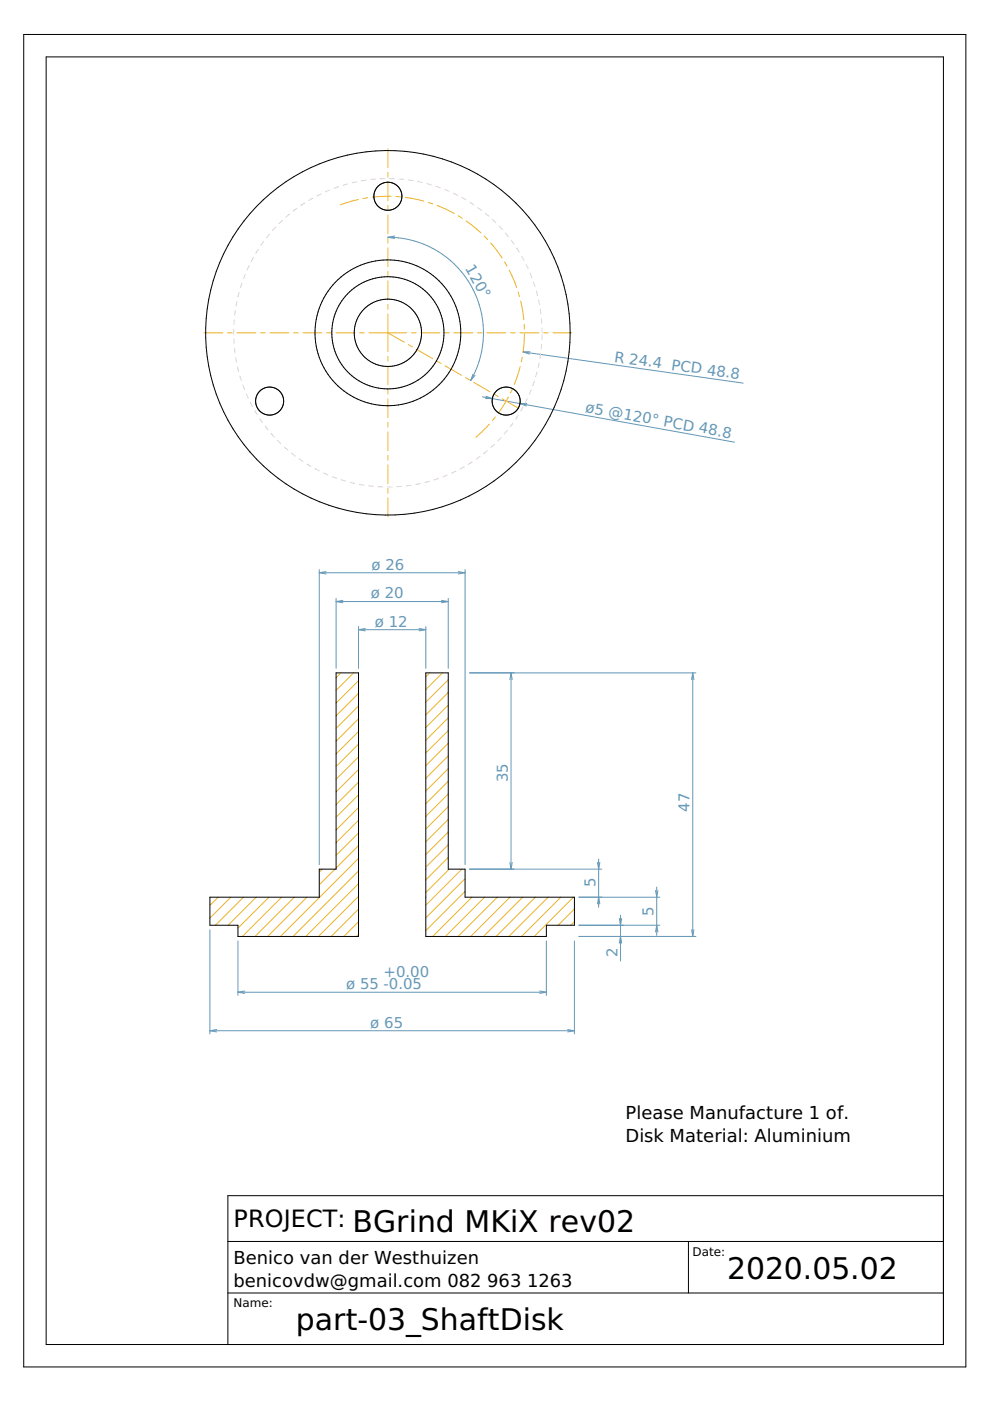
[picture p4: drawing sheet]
<svg xmlns="http://www.w3.org/2000/svg" width="210mm" height="297mm" viewBox="0 0 210 297" stroke-linecap="round" stroke-linejoin="round" font-family="sans-serif">
<g fill="none" stroke="#6498b8" stroke-width=".21">
<path d="M82.2 50.3a20.3 20.3 0 0 1 17.6 30.4M82.2 50.3l1.5 .3M83.7 50l-1.5 .3M100.3 79.3l-.5 1.4M100.7 79.6l-.9 1.1M110.9 74.6l46.7 6.6M110.9 74.6l1.4 .5M112.4 74.6h-1.5M102.3 84.1l7.9 1.5M103 84l1.4 .5h-1.5M110.2 85.6l45.5 8.1M110.2 85.6h1.5"/>
<path d="M110.2 85.6l1.4 .5M67.7 120.8v62.5M67.7 121.4h30.9M67.7 121.4l1.4 .3M69.1 121.2l-1.4 .2M71.3 126.9v14.8M71.3 127.5h23.7M71.3 127.5l1.4 .3M72.7 127.3l-1.4 .2M76 132.8v8.9M76 133.5h14.3M76 133.5l1.4 .3"/>
<path d="M77.4 133.3l-1.4 .2M88.9 133.3l1.4 .2M90.3 132.8v8.9M90.3 133.5l-1.4 .3M93.6 127.3l1.4 .2M95 126.9v14.8M95 127.5l-1.4 .3M97.2 121.2l1.4 .2M98.6 120.8v62.5M98.6 121.4l-1.4 .3M99.6 142.7h47.9M108.4 142.7v41.6"/>
<path d="M108.4 142.7l.2 1.4M108.4 142.7l-.3 1.4M146.9 142.7v55.8M146.9 142.7l.2 1.4M146.9 142.7l-.3 1.4M44.5 197.1v22.1M50.5 199.5v11.5M99.6 184.3h28M108.1 182.9l.3 1.4M108.6 182.9l-.2 1.4M115.8 199.5v11.5M121.8 199.5v19.7"/>
<path d="M122.7 198.5h24.8M122.7 190.2h17.2M122.7 196.2h17.2M126.7 191.7l.2-1.5 .3 1.5M126.7 182.9l.2 1.4 .3-1.4M126.9 182.1v10.3M131.3 200l.3-1.5 .2 1.5M131.3 194.7l.3 1.5 .2-1.5M131.6 194v9.7M139 197.6l.2-1.4 .3 1.4M139 188.8l.2 1.4 .3-1.4M139.2 188.1v10.2"/>
<path d="M146.6 197.1l.3 1.4M147.1 197.1l-.2 1.4M44.5 218.5h77.3M44.5 218.5l1.4 .3M45.9 218.3l-1.4 .2M50.5 210.4h65.3M50.5 210.4l1.4 .2M51.9 210.1l-1.4 .3M114.4 210.1l1.4 .3M115.8 210.4l-1.4 .2M120.4 218.3l1.4 .2M121.8 218.5l-1.4 .3"/>
</g>
<g fill="none" stroke="#ecb42c" stroke-width=".21">
<path d="M82.2 31.6v4M82.2 36.6v1M82.2 38.6v4M76 42.3l-3.9 1.1M77.9 41.9l-.9 .2M82.2 43.6v1M82.2 45.6v4M82.2 50.6v1M82.2 52.6v4M82.2 57.6v1M82.2 59.6v4M82.9 41.6l-4 .2"/>
<path d="M83.9 41.7h1M85.9 41.9l3.9 .7M90.8 42.9l.9 .3M92.7 43.6l3.6 1.7M97.2 45.8l.8 .5M98.8 46.9l3.2 2.5M102.7 50.1l.7 .7M104 51.5l2.5 3.2M107 55.5l.5 .9M108 57.3l1.5 3.7M43.2 70.6h4M48.2 70.6h1"/>
<path d="M50.2 70.6h4M55.2 70.6h1M57.2 70.6h4M62.2 70.6h1M64.2 70.6h4M69.2 70.6h1M71.2 70.6h4M76.2 70.6h1M78.2 70.6h8M82.2 70.6l3.5 2M82.2 64.6v1M82.2 66.6v8"/>
<path d="M82.2 75.6v1M82.2 77.6v4M86.6 73.1l.8 .5M87.2 70.6h1M88.3 74.1l3.5 2M89.2 70.6h4M92.6 76.6l.9 .5M94.2 70.6h1M94.4 77.6l3.4 2M96.2 70.6h4M101.2 70.6h1M103.2 70.6h4"/>
<path d="M108.2 70.6h1M109.9 61.9l.3 1M110.2 70.6h4M110.3 77.7l-1.3 3.8M110.4 63.8l.7 4M110.7 75.7l-.2 1M111.1 68.8l.1 1M111.2 70.8l-.3 4M115.2 70.6h1M117.2 70.6h4M82.2 82.6v1M82.2 84.6v4"/>
<path d="M82.2 89.6v1M82.2 91.6v4M82.2 96.6v1M82.2 98.6v4M98.7 80.1l.9 .5M100.4 81.1l3.5 2M103.8 89.9l-2.9 2.8M104.8 83.6l.8 .5M105 88.4l-.6 .8M106.5 84.6l3.5 2M107.8 84.2l-2.2 3.4M107.8 84.2h.1"/>
<path d="M108.7 82.4l-.5 .9M82.2 103.6v1M82.2 105.6v4M72.3 142.7l-1 1M75 142.7l-3.7 3.7M76 144.3l-4.7 4.8M76 147l-4.7 4.8M76 149.7l-4.7 4.8M76 152.4l-4.7 4.7M76 155.1l-4.7 4.7M76 157.8l-4.7 4.7M91.1 142.7l-.8 .8"/>
<path d="M93.8 142.7l-3.5 3.5M95 144.1l-4.7 4.8M95 146.8l-4.7 4.8M95 149.5l-4.7 4.8M95 152.2l-4.7 4.8M95 154.9l-4.7 4.7M95 157.6l-4.7 4.7M76 160.5l-4.7 4.7M76 163.2l-4.7 4.7M76 165.8l-4.7 4.8M76 168.5l-4.7 4.8M76 171.2l-4.7 4.8"/>
<path d="M76 173.9l-4.7 4.8M76 176.6l-4.7 4.8M76 179.3l-4.7 4.7M95 160.3l-4.7 4.7M95 163l-4.7 4.7M95 165.7l-4.7 4.7M95 168.3l-4.7 4.8M95 171l-4.7 4.8M95 173.7l-4.7 4.8M95 176.4l-4.7 4.8M95 179.1l-4.7 4.8M46.3 190.2l-1.8 1.8"/>
<path d="M48.9 190.2l-4.4 4.5M51.6 190.2l-5.9 6M54.3 190.2l-5.9 6M57 190.2l-6.5 6.6M59.7 190.2l-8.3 8.3M62.4 190.2l-8.3 8.3M65.1 190.2l-8.3 8.3M68.3 184.3l-.6 .6M71 184.3l-3.3 3.3M76 182l-16.5 16.5M76 184.7l-13.9 13.8M76 187.4l-11.2 11.1"/>
<path d="M76 190.1l-8.5 8.4M76 192.7l-5.8 5.8M76 195.4l-3.1 3.1M76 198.1l-.4 .4M95 181.8l-4.7 4.7M95.2 184.3l-4.9 4.9M97.9 184.3l-7.6 7.6M98.6 186.3l-8.3 8.3M98.6 189l-8.3 8.3M100.1 190.2l-8.4 8.3M102.8 190.2l-8.4 8.3M105.4 190.2l-8.3 8.3"/>
<path d="M108.1 190.2l-8.3 8.3M110.8 190.2l-8.3 8.3M113.5 190.2l-8.3 8.3M116.2 190.2l-8.3 8.3M118.9 190.2l-8.3 8.3M121.6 190.2l-8.3 8.3M121.8 192.7l-3.5 3.5M121.8 195.4l-.8 .8"/>
</g>
<g fill="none" stroke="#000" stroke-width=".21">
<path d="M5 7.3h199.8v282.5h-199.8zM9.8 12.1h190.2v273h-190.2zM71.3 142.7h4.7v55.8h-25.5v-2.3h-6v-6h23.2v-5.9h3.6zM90.3 142.7h4.7v41.6h3.6v5.9h23.2v6h-6v2.3h-25.5zM200 253.5h-151.7v31.6M48.3 274.1h151.7M48.3 263.2h151.7M146 263.2v10.9"/>
<circle cx="82.2" cy="41.6" r="2.97"/>
<circle cx="82.2" cy="70.6" r="7.1"/>
<circle cx="82.2" cy="70.6" r="11.9"/>
<circle cx="82.2" cy="70.6" r="38.6"/>
<circle cx="82.2" cy="70.6" r="15.5"/>
<circle cx="57.2" cy="85" r="2.97"/>
<circle cx="107.3" cy="85" r="2.97"/>
</g>
<g fill="none" stroke="#e4c8e0" stroke-width=".21">
<path d="M71.8 39.6l-1 .3M73.7 39l-1 .3M75.6 38.5l-.9 .3M77.6 38.2l-1 .2M79.6 38l-1 .1M81.6 37.9h-1M82.6 37.9h1M84.6 38h1M86.6 38.2l1 .1M88.6 38.5l.9 .2M90.5 38.9l1 .3M92.4 39.5l1 .3"/>
<path d="M52 58.2l-.4 .9M52.8 56.3l-.4 .9M53.7 54.6l-.4 .8M54.8 52.9l-.6 .8M55.9 51.2l-.6 .8M57.1 49.6l-.6 .8M58.5 48.1l-.7 .8M59.9 46.7l-.7 .7M61.4 45.4l-.8 .7M62.9 44.2l-.7 .6M64.6 43l-.8 .6M66.3 42l-.9 .5"/>
<path d="M68.1 41.1l-.9 .4M69.9 40.3l-.9 .4M94.3 40.2l.9 .4M96.1 41l.9 .4M97.9 41.9l.9 .5M99.6 42.9l.9 .5M101.3 44l.8 .6M102.9 45.2l.8 .7M104.4 46.5l.7 .7M105.8 47.9l.7 .8M107.2 49.4l.6 .8M108.4 51l.6 .8"/>
<path d="M109.6 52.6h.1M109.6 52.6l.5 .9M110.6 54.3l.5 .9M111.6 56.1l.4 .9M112.4 57.9l.4 .9M113.1 59.8l.3 .9M49.6 69.8v1M49.6 71.8v1M49.7 67.9l-.1 .9M49.7 73.8l.1 1M49.9 65.9l-.1 1M50 75.8l.2 1"/>
<path d="M50.2 63.9l-.2 1M50.4 77.8l.2 1M50.7 62l-.2 .9M50.9 79.7l.3 1M51.3 60l-.3 1M113.7 61.7l.3 .9M113.9 78.9l-.3 1M114.2 63.6l.2 1M114.3 76.9l-.2 1M114.6 65.6l.1 1M114.6 75l-.1 1M114.8 67.6l.1 1"/>
<path d="M114.8 73v1M114.9 69.6v1M114.9 71v1M51.5 81.6l.3 1M52.2 83.5l.4 .9M53.1 85.3l.4 .9M54 87l.5 .9M55.1 88.7l.5 .9M56.2 90.4l.7 .8M57.5 91.9l.7 .8M58.8 93.4l.8 .7M60.3 94.8l.7 .6"/>
<path d="M61.8 96.1l.8 .6M63.4 97.3l.8 .5M65.1 98.4l.8 .5M66.8 99.4l.9 .4M96.7 99.9l-.9 .4M98.4 99l-.9 .4M100.1 97.9l-.8 .6M101.8 96.8l-.8 .6M103.3 95.5l-.7 .7M104.8 94.2l-.7 .7M106.2 92.8l-.7 .7M107.5 91.3l-.6 .7"/>
<path d="M107.5 91.3h.1M108.8 89.7l-.6 .8M109.9 88l-.6 .9M110.9 86.3l-.5 .9M111.8 84.5l-.4 .9M112.6 82.7l-.4 .9M113.3 80.8l-.3 1M68.6 100.3l.9 .4M70.4 101l1 .4M72.3 101.7l1 .3M74.3 102.3l.9 .2M76.2 102.7l1 .2"/>
<path d="M78.2 103l1 .1M80.2 103.2h1M83.2 103.2l-1 .1M85.2 103.1l-1 .1M87.2 102.9l-1 .1M89.1 102.5l-1 .2M91.1 102l-1 .3M93 101.4l-1 .4M94.8 100.7l-.9 .4"/>
</g>
<g font-size="6.3">
<text x="74.7" y="261.2">BGrind MKiX rev02</text>
<text x="154.2" y="271.3">2020.05.02</text>
<text x="62.7" y="281.9">part-03_ShaftDisk</text>
</g>
<text font-size="5.1" x="49.5" y="260.2">PROJECT:</text>
<g font-size="3.8">
<text x="132.6" y="237.3">Please Manufacture 1 of.</text>
<text x="132.6" y="242.2">Disk Material: Aluminium</text>
<text x="49.5" y="268">Benico van der Westhuizen</text>
<text x="49.5" y="272.9">benicovdw@gmail.com 082</text>
<text x="103.3" y="272.9">963</text>
<text x="111.8" y="272.9">1263</text>
</g>
<g font-size="3.2" fill="#6498b8">
<text x="98.6" y="56.9" transform="rotate(60 98.6 56.9)">120°</text>
<text x="130.1" y="76.7" transform="rotate(8 130.1 76.7)">R 24.4 PCD 48.8</text>
<text x="124" y="87.4" transform="rotate(10 124 87.4)">ø5 @120° PCD 48.8</text>
<text x="78.8" y="120.8">ø 26</text>
<text x="78.6" y="126.9">ø 20</text>
<text x="79.5" y="132.8">ø 12</text>
<text x="107.7" y="165.9" transform="rotate(-90 107.7 165.9)">35</text>
<text x="146.2" y="172.1" transform="rotate(-90 146.2 172.1)">47</text>
<text x="126.3" y="188" transform="rotate(-90 126.3 188)">5</text>
<text x="138.6" y="194.3" transform="rotate(-90 138.6 194.3)">5</text>
<text x="130.9" y="202.8" transform="rotate(-90 130.9 202.8)">2</text>
<text x="73.4" y="209.7">ø 55 -0.05</text>
<text x="81.3" y="207.1">+0.00</text>
<text x="78.5" y="217.9">ø 65</text>
</g>
<g font-size="2.5">
<text x="146.8" y="266.3">Date:</text>
<text x="49.5" y="277.1">Name:</text>
</g>
</svg>
